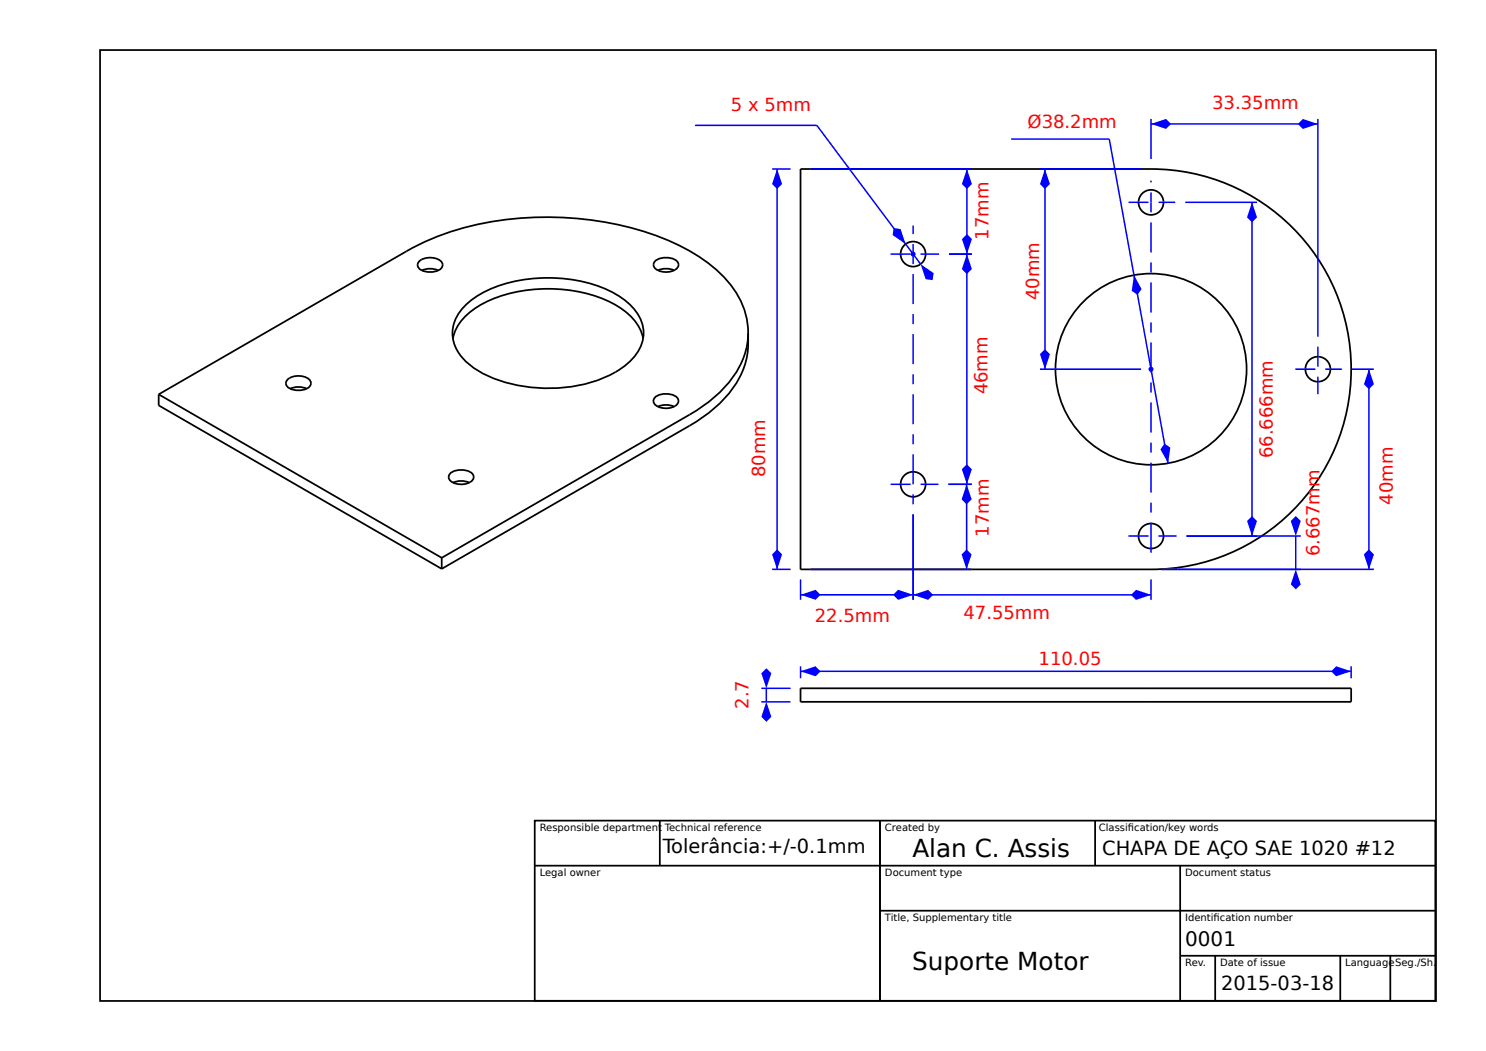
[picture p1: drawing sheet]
<svg xmlns="http://www.w3.org/2000/svg" width="297mm" height="210mm" viewBox="0 0 297 210" stroke-linecap="round" stroke-linejoin="round" font-family="sans-serif">
<g fill="none" stroke="#000" stroke-width=".35">
<path d="M20 10h267v190h-267zM160 33.8h70a40 40 0 0 1 40 40 40 40 0 0 1-40 40h-70zM83.9 52.1a3.5 3.5 0 0 1 4.4 .4 1.28 1.28 0 0 1-1.1 1.7 3.7 3.7 0 0 1-3.6-.7l-.1-.9zM87.6 54a4 4 0 0 0-3.3 0M130.8 52.3a3.5 3.5 0 0 1 4.6 0l.2 .6a1.9 1.9 0 0 1-2 1.4 3.2 3.2 0 0 1-2.9-.9l-.1-.5zM131.5 54a4 4 0 0 1 3.2 0M31.7 78.8v2.2l56.6 32.7M31.7 78.8l56.6 32.7M57.6 75.8a3.5 3.5 0 0 1 4.4 .3 1.28 1.28 0 0 1-1.1 1.7 3.7 3.7 0 0 1-3.6-.7l-.1-.8zM58 77.7a4 4 0 0 1 3.3 0M92.7 61.3a21.1 21.1 0 0 1 13-5.6 28.3 28.3 0 0 1 18.6 3.8 9.1 9.1 0 0 1 4.3 7 8.8 8.8 0 0 1-4.5 7.2 28.3 28.3 0 0 1-20.9 3.2 20.2 20.2 0 0 1-10.7-5.3 7.2 7.2 0 0 1 .2-10.3zM128.5 67.6a10 10 0 0 0-5.5-6.7 29.9 29.9 0 0 0-26.9 0 10.5 10.5 0 0 0-5.6 6.7"/>
<path d="M130.8 79.6a3.5 3.5 0 0 1 4.6 0l.2 .5a1.89 1.89 0 0 1-2.1 1.5 3.2 3.2 0 0 1-2.8-1l-.1-.5zM149.5 66.5a17.1 17.1 0 0 1-6.4 14.8 31.9 31.9 0 0 1-5.3 3.8l-49.5 28.6M149.5 66.5a16.9 16.9 0 0 1-6.4 12.6 31.9 31.9 0 0 1-5.3 3.8l-49.5 28.6M149.5 66.5a17.2 17.2 0 0 0-7.1-13.2 45.9 45.9 0 0 0-21.1-8.8 63 63 0 0 0-36.8 4l-3.3 1.7-49.5 28.6M89.8 94.8a3.5 3.5 0 0 1 4.7 0l.2 .5a1.89 1.89 0 0 1-2.1 1.5 3.2 3.2 0 0 1-2.8-1l-.1-.5zM93.8 96.4a4 4 0 0 0-3.2 0M131.5 81.2a4 4 0 0 1 3.2 0M88.3 111.5v2.2M160 137.5h110v2.7h-110z"/>
<circle cx="182.5" cy="50.8" r="2.5"/>
<circle cx="230" cy="40.4" r="2.5"/>
<circle cx="230.1" cy="73.8" r="19.1"/>
<circle cx="263.4" cy="73.8" r="2.5"/>
<circle cx="182.5" cy="96.8" r="2.5"/>
<circle cx="230" cy="107.1" r="2.5"/>
</g>
<g fill="none" stroke="#00f" stroke-width=".3">
<path d="M230 36.1v.3M230 38.4v4M225.6 40.4h3.9M230 44.4v6M230 52.4v2M230 56.4v6M231.6 40.4h3.3M230 64.4v2M230 68.4v6M230 76.4v2M230 80.4v6M230 88.4v2"/>
<path d="M230 92.4v6M225.6 107.1h3.9M230 100.4v2M230 104.4v6M231.6 107.1h3.6M152.2 137.5h5.8M153.2 137.5v2.7M152.2 140.2h5.8"/>
</g>
<g fill="#00f">
<path d="M152.2 134.5l1-1 1 1-1 3z"/>
<path d="M153.2 140.2l1 3-1 1-1-1z"/>
</g>
<path d="M160 133.1v2.4M160 134.1h110M270 133.1v2.4" fill="none" stroke="#00f" stroke-width=".3"/>
<g fill="#00f">
<path d="M160 134.1l3-1 1 1-1 1z"/>
<path d="M267 133.1l3 1-3 1-1-1z"/>
</g>
<path d="M154.3 33.8h3.7M155.3 33.8v80M154.3 113.8h3.7" fill="none" stroke="#00f" stroke-width=".3"/>
<g fill="#00f">
<path d="M155.3 33.8l1 3-1 1-1-1z"/>
<path d="M154.3 110.8l1-1 1 1-1 3z"/>
</g>
<g fill="none" stroke="#00f" stroke-width=".3">
<path d="M178 50.8h4M182.5 45.1v1.7M182.5 48.8v4M182.5 54.8v6M184 50.8h3.7M189.7 50.8h4.5M193.2 50.8v46M182.5 62.8v2M182.5 66.8v6M182.5 74.8v2M182.5 78.8v6M178 96.8h4"/>
<path d="M182.5 86.8v2M182.5 90.8v6M182.5 98.8v2M184 96.8h3.6M189.6 96.8h4.6"/>
</g>
<g fill="#00f">
<path d="M193.2 50.8l1 3-1 1-1-1z"/>
<path d="M193.2 92.8l1 1-1 3-1-3z"/>
</g>
<path d="M258.9 73.8h4M263.4 69.3v4M263.4 75.3v3.5M264.9 73.8h3.3M160 115.8v4M160 118.8h22.5M182.5 102.8v17" fill="none" stroke="#00f" stroke-width=".3"/>
<g fill="#00f">
<path d="M160 118.8l3-1 1 1-1 1z"/>
<path d="M179.5 117.8l3 1-3 1-1-1z"/>
</g>
<path d="M270.2 73.8h4.4M273.6 73.8v40M232.1 113.8h42.5" fill="none" stroke="#00f" stroke-width=".3"/>
<g fill="#00f">
<path d="M272.6 110.8l1-1 1 1-1 3z"/>
<path d="M273.6 73.8l1 3-1 1-1-1z"/>
</g>
<path d="M230 23.8v8M230 24.8h33.4M263.4 23.8v43.5" fill="none" stroke="#00f" stroke-width=".3"/>
<g fill="#00f">
<path d="M230 24.8l3-1 1.1 1-1.1 1z"/>
<path d="M260.4 23.8l3 1-3 1-1-1z"/>
</g>
<path d="M189.6 96.8h4.6M193.2 96.8v17M162 113.8h32.2" fill="none" stroke="#00f" stroke-width=".3"/>
<g fill="#00f">
<path d="M192.2 110.8l1-1 1 1-1 3z"/>
<path d="M193.2 96.8l1 3-1 1-1-1z"/>
</g>
<path d="M162 33.8h32.2M193.3 33.8v17M189.7 50.8h4.5" fill="none" stroke="#00f" stroke-width=".3"/>
<g fill="#00f">
<path d="M193.3 33.8l.9 3-.9 1-1-1z"/>
<path d="M192.3 47.8l1-1 .9 1-.9 3z"/>
</g>
<path d="M236.9 40.4h14.3M250.2 40.4v66.7M237.2 107.1h14" fill="none" stroke="#00f" stroke-width=".3"/>
<g fill="#00f">
<path d="M250.2 40.4l1 3-1 1-1-1z"/>
<path d="M249.2 104.1l1-1 1 1-1 3z"/>
</g>
<path d="M207.9 33.8h20.2M208.9 33.8v40M207.9 73.8h20.2" fill="none" stroke="#00f" stroke-width=".3"/>
<g fill="#00f">
<path d="M208.9 69.8l1 1-1 3-1-3z"/>
<path d="M208.9 33.8l1 3-1 1-1-1z"/>
<circle cx="182.5" cy="50.8" r=".5"/>
</g>
<path d="M163.3 25.1l20.7 27.7z" fill="#000" stroke="#00f" stroke-width=".3"/>
<g fill="#00f">
<path d="M178.6 45.6l1.4 .2 1 3-2.6-1.8z"/>
<path d="M184 52.8l2.6 1.8-.2 1.4-1.4-.2z"/>
</g>
<path d="M138.9 25.1h24.4M182.5 102.8v17.1M182.5 118.9h47.5M230 115.8v4.1" fill="none" stroke="#00f" stroke-width=".3"/>
<g fill="#00f">
<path d="M182.5 118.9l3-1 1 1-1 1z"/>
<path d="M227 117.9l3 1-3 1-.9-1z"/>
</g>
<path d="M232.1 113.8h27.9M237.2 107.1h22.8M259 107.1v6.7" fill="none" stroke="#00f" stroke-width=".3"/>
<g fill="#00f">
<path d="M259 113.8l1 3-1 1-1-1z"/>
<path d="M258 104.1l1-1 1 1-1 3z"/>
<circle cx="230" cy="73.8" r=".5"/>
</g>
<path d="M221.7 27.8l11.8 64.8z" fill="#000" stroke="#00f" stroke-width=".3"/>
<g fill="#00f">
<path d="M226.6 55l1.6 2.7-.8 1.2-1.2-.8z"/>
<path d="M232.7 88.6l1.2 .8-.4 3.2-1.6-2.8z"/>
</g>
<path d="M202.1 27.8h19.6" fill="none" stroke="#00f" stroke-width=".3"/>
<path d="M106.9 164h180v36h-180zM106.9 173h180M131.9 164v9M175.9 164v36M218.9 164v9M235.9 173v27M175.9 182h111M235.9 191h51M242.9 191v9M267.9 191v9M277.9 191v9" fill="none" stroke="#000" stroke-width=".35"/>
<g font-size="4.9">
<text x="182.3" y="171.3">Alan C. Assis</text>
<text x="182.3" y="193.8">Suporte Motor</text>
</g>
<text font-size="4" x="236.9" y="189">0001</text>
<g font-size="3.9">
<text x="132.4" y="170.4">Tolerância:+/-0.1mm</text>
<text x="220.3" y="170.9">CHAPA DE AÇO SAE 1020 #12</text>
<text x="244.1" y="197.9">2015-03-18</text>
</g>
<g font-size="3.6" fill="#f00">
<text x="146.1" y="22.2">5 x 5mm</text>
<text x="242.3" y="21.8">33.35mm</text>
<text x="205.4" y="25.6">Ø38.2mm</text>
<text x="197.5" y="47.9" transform="rotate(-90 197.5 47.9)">17mm</text>
<text x="207.7" y="60" transform="rotate(-90 207.7 60)">40mm</text>
<text x="197.3" y="78.8" transform="rotate(-90 197.3 78.8)">46mm</text>
<text x="153" y="95.3" transform="rotate(-90 153 95.3)">80mm</text>
<text x="254.4" y="91.5" transform="rotate(-90 254.4 91.5)">66.666mm</text>
<text x="278.4" y="100.8" transform="rotate(-90 278.4 100.8)">40mm</text>
<text x="197.6" y="107.3" transform="rotate(-90 197.6 107.3)">17mm</text>
<text x="263.7" y="111.1" transform="rotate(-90 263.7 111.1)">6.667mm</text>
<text x="162.9" y="124.3">22.5mm</text>
<text x="192.6" y="123.6">47.55mm</text>
<text x="207.6" y="132.9">110.05</text>
<text x="149.6" y="141.6" transform="rotate(-90 149.6 141.6)">2.7</text>
</g>
<g font-size="2">
<text x="107.9" y="166">Responsible department Technical reference</text>
<text x="176.9" y="166">Created by</text>
<text x="219.6" y="166">Classifcation/key words</text>
<text x="225.4" y="166">i</text>
<text x="107.9" y="175">Legal owner</text>
<text x="176.9" y="175">Document type</text>
<text x="236.9" y="175">Document status</text>
<text x="176.9" y="184">Title, Supplementary title</text>
<text x="236.9" y="184">Identifcation number</text>
<text x="242.6" y="184">i</text>
<text x="236.9" y="193">Rev.</text>
<text x="243.9" y="193">Date of issue</text>
<text x="268.9" y="193">LanguageSeg./Sh.</text>
</g>
</svg>
